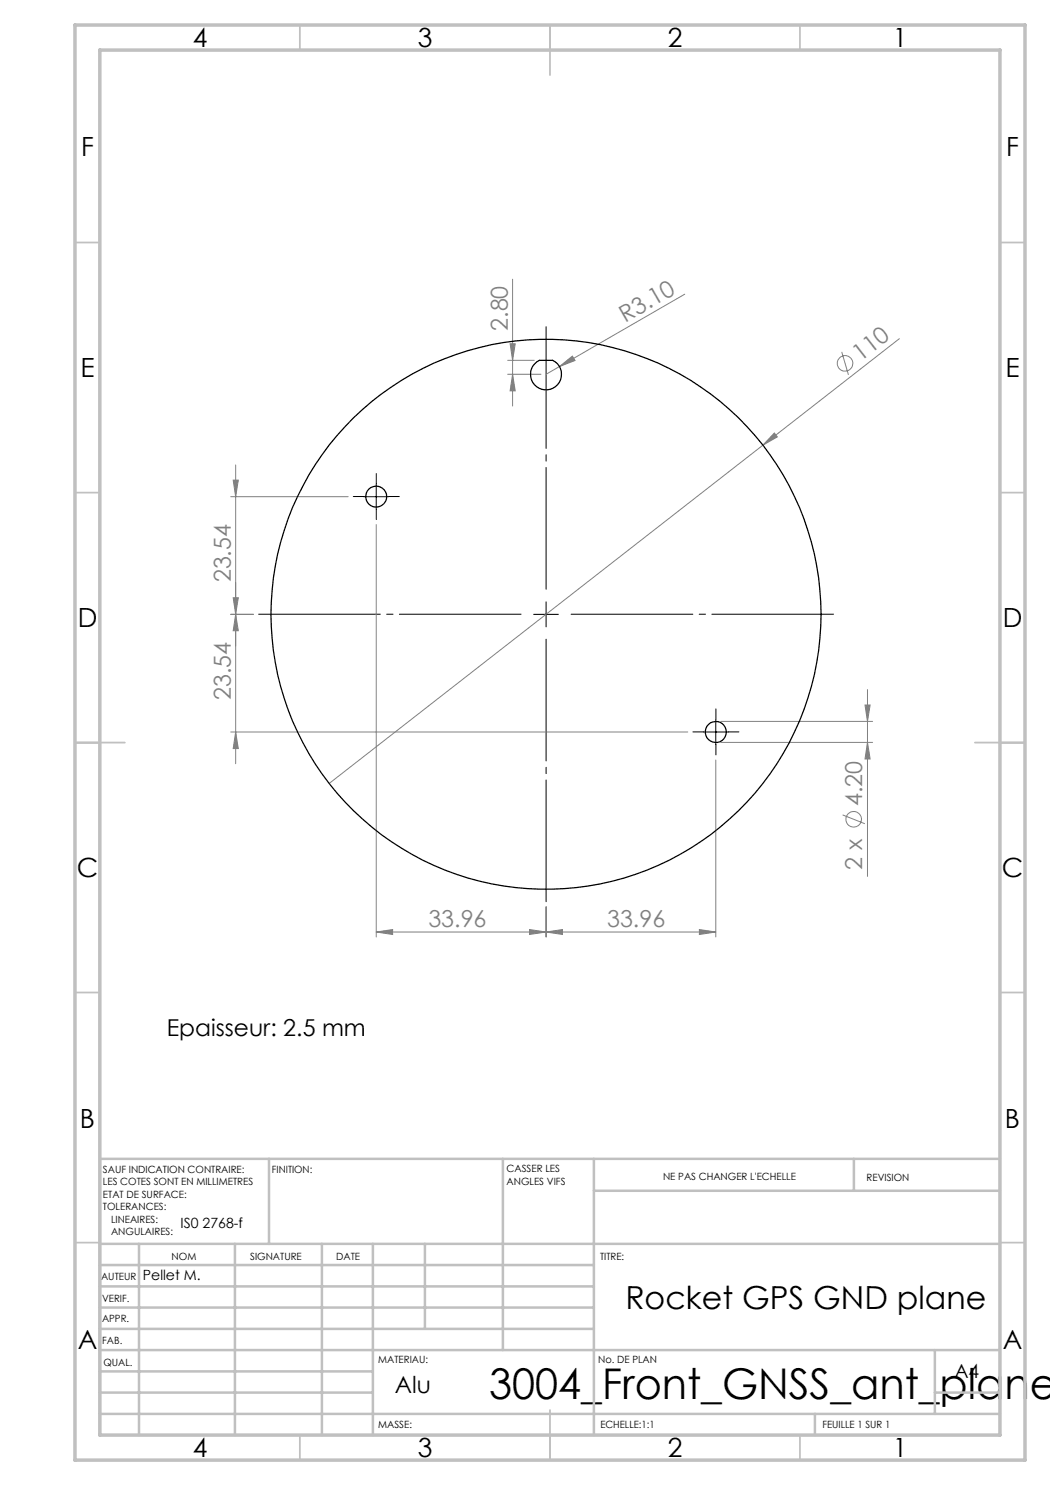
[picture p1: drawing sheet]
<svg xmlns="http://www.w3.org/2000/svg" width="210mm" height="297mm" viewBox="0 0 210 297" stroke-linecap="round" stroke-linejoin="round" font-family="sans-serif">
<g fill="none" stroke="#808080" stroke-width=".2">
<path d="M102.5 55.8v25.4M136.9 58.8l-25 14.5M101.5 72.1h5.4M101.5 74.9h6.7M102 68.8h1l-.5 3.3zM102.5 74.9l.5 3.3h-1zM111.9 73.3l2.6-2.1 .5 .9zM111.9 73.3l-2.7 1.6M168.3 70.4l1.4 4.6M179.9 67.7l-27.3 21.3M46.1 99.3h23.5M46.6 96h1.1l-.6 3.3z"/>
<path d="M47.1 93v59.7M152.6 89l-86.8 67.7M154.9 86.6l.6 .8-2.9 1.6zM46.6 119.6h1.1l-.6 3.3zM75.2 104.9v82.5M47.1 122.9l.6 3.2h-1.1zM50.7 122.9h-4.6M173.5 137.9v37.4M46.1 146.4h91.4M47.1 146.4l.6 3.3h-1.1zM143.2 152v35.4M144.2 144.3h30.3"/>
<path d="M144.2 148.5h30.3M173 141h1l-.5 3.3zM173.5 148.5l.5 3.3h-1zM168.5 163l4.5 1.7M75.2 186.4l3.3-.5v1zM75.2 186.4h68M105.9 185.9l3.3 .5-3.3 .5zM109.2 186.4l3.3-.5v1zM109.2 181.4v6M139.9 185.9l3.3 .5-3.3 .5z"/>
<circle cx="169" cy="72.7" r="1.55"/>
<circle cx="170.7" cy="163.9" r="1.55"/>
</g>
<path d="M109.2 117.8v-52.5M104.2 122.8h-52.5M109.2 127.8v52.5M114.2 122.8h52.5" fill="none" stroke="#000" stroke-width=".2" stroke-dasharray="30.5 1.3 1.3 1.3" stroke-dashoffset="6.1"/>
<path d="M72.8 99.3h-2.1M75.3 96.8v-2.1M77.8 99.3h2.1M75.3 101.8v2.1M140.7 146.4h-2.1M143.2 143.9v-2.1M143.2 148.9v2.1M145.7 146.4h2.1" fill="none" stroke="#000" stroke-width=".2" stroke-dasharray="30.5 1.3 1.3 1.3"/>
<path d="M72.7 99.3h5.1M75.2 96.8v5M106.7 122.9h5M109.2 120.4v5M140.7 146.4h5M143.2 143.9v5" fill="none" stroke="#000" stroke-width=".2"/>
<g fill="none" stroke="#c0c0c0" stroke-width=".35">
<path d="M60 5v5M110 5v10M160 5v5M15 48.5h5M200 48.5h5M15 98.5h5M200 98.5h5M15 148.5h10M195 148.5h10M15 198.5h5M200 198.5h5M15 248.5h5"/>
<path d="M200 248.5h5M60 287v5M110 282v10M160 287v5"/>
</g>
<g fill="none" stroke="#c0c0c0" stroke-width=".5">
<path d="M53.8 231.8v17M100.6 231.8v38.2M118.8 231.8v55.2M118.8 238.2h81.2M170.8 231.8v6.4M200 231.8h-180v55.2M20 248.8h180M20 257.3h98.8M20 253h98.8M27.8 248.8v38.2M47 248.8v38.2M64.4 248.8v38.2"/>
<path d="M74.6 248.8v38.2M85 248.8v17M20 265.8h98.8M20 261.5h98.8M20 278.5h54.6M20 274.3h54.6M20 270h180M187 278.5h13M187 270v12.8M20 282.8h180M163 282.8v4.2"/>
</g>
<path d="M15 5h190v287h-190zM20 10h180v277h-180z" fill="none" stroke="#c0c0c0" stroke-width=".7"/>
<g fill="#808080">
<path d="M111.9 73.3l2.6-2.1 .5 .9z"/>
<path d="M154.9 86.6l.6 .8-2.9 1.6z"/>
<path d="M109.2 186.4l3.3-.5v1zM139.9 185.9l3.3 .5-3.3 .5zM75.2 186.4l3.3-.5v1zM105.9 185.9l3.3 .5-3.3 .5z"/>
<path d="M47.1 146.4l.6 3.3h-1.1zM46.6 119.6h1.1l-.6 3.3z"/>
<path d="M173 141h1l-.5 3.3zM173.5 148.5l.5 3.3h-1zM102 68.8h1l-.5 3.3zM102.5 74.9l.5 3.3h-1zM46.6 96h1.1l-.6 3.3zM47.1 122.9l.6 3.2h-1.1z"/>
</g>
<g fill="none" stroke="#000" stroke-width=".25">
<path d="M107 72.7l.9-.6h2.6a3.1 3.1 0 0 1 1.4 4.4 3.1 3.1 0 0 1-4.6 .8 3.1 3.1 0 0 1-.3-4.6z"/>
<circle cx="75.2" cy="99.3" r="2.1"/>
<circle cx="109.2" cy="122.8" r="55"/>
<circle cx="143.2" cy="146.4" r="2.11"/>
</g>
<text font-size="8.5" x="97.9" y="279.7">3004_Front_GNSS_ant_plane</text>
<text font-size="6.3" x="125.1" y="261.8">Rocket GPS GND plane</text>
<g font-size="5.3">
<text x="38.5" y="9.5">4</text>
<text x="83.5" y="9.5">3</text>
<text x="133.6" y="9.5">2</text>
<text x="178.6" y="9.5">1</text>
<text x="16.2" y="31.2">F</text>
<text x="201.2" y="31.2">F</text>
<text x="16.1" y="75.5">E</text>
<text x="201.1" y="75.5">E</text>
<text x="15.5" y="125.5">D</text>
<text x="200.5" y="125.5">D</text>
<text x="15.4" y="175.5">C</text>
<text x="200.4" y="175.5">C</text>
<text x="16" y="225.5">B</text>
<text x="201" y="225.5">B</text>
<text x="15.5" y="269.7">A</text>
<text x="200.5" y="269.7">A</text>
<text x="38.5" y="291.5">4</text>
<text x="83.5" y="291.5">3</text>
<text x="133.6" y="291.5">2</text>
<text x="178.6" y="291.5">1</text>
</g>
<g font-size="4.7" fill="#808080">
<text x="125" y="64.6" transform="rotate(-30 125 64.6)">R3.10</text>
<text x="101.5" y="66.2" transform="rotate(-90 101.5 66.2)">2.80</text>
<text x="172.1" y="72.4" transform="rotate(-38 172.1 72.4)">110</text>
<text x="46.2" y="116.5" transform="rotate(-90 46.2 116.5)">23.54</text>
<text x="46.2" y="140" transform="rotate(-90 46.2 140)">23.54</text>
<text x="172.5" y="161.3" transform="rotate(-90 172.5 161.3)">4.20</text>
<text x="172.5" y="174" transform="rotate(-90 172.5 174)">2 x</text>
<text x="85.7" y="185.4">33.96</text>
<text x="121.4" y="185.4">33.96</text>
</g>
<g font-size="4.7">
<text x="33.4" y="207.2">Epaisseur: 2.5 mm</text>
<text x="79" y="278.6">Alu</text>
</g>
<text font-size="3.9" x="190.9" y="275.5">A4</text>
<g font-size="2.8">
<text x="36.1" y="245.6">IS0 2768-f</text>
<text x="28.6" y="256">Pellet M.</text>
</g>
<g font-size="2">
<text x="20.6" y="234.6">SAUF INDICATION CONTRAIRE:</text>
<text x="20.6" y="237.1">LES COTES SONT EN MILLIMETRES</text>
<text x="20.6" y="239.6">ETAT DE SURFACE:</text>
<text x="54.4" y="234.6">FINITION:</text>
<text x="101.3" y="234.5">CASSER LES</text>
<text x="101.3" y="237">ANGLES VIFS</text>
<text x="132.6" y="236">NE PAS CHANGER L'ECHELLE</text>
<text x="173.3" y="236.2">REVISION</text>
<text x="20.6" y="242.1">TOLERANCES:</text>
<text x="22.2" y="244.6">LINEAIRES:</text>
<text x="22.2" y="247.1">ANGULAIRES:</text>
<text x="34.3" y="252">NOM</text>
<text x="50" y="251.9">SIGNATURE</text>
<text x="67.2" y="251.9">DATE</text>
<text x="120" y="251.9">TITRE:</text>
<text x="20.2" y="256.1">AUTEUR</text>
<text x="20.4" y="260.3">VERIF.</text>
<text x="20.4" y="264.4">APPR.</text>
<text x="20.5" y="268.8">FAB.</text>
<text x="20.7" y="273.1">QUAL.</text>
<text x="75.7" y="272.5">MATERIAU:</text>
<text x="119.6" y="272.5">No. DE PLAN</text>
<text x="75.6" y="285.5">MASSE:</text>
<text x="120.1" y="285.6">ECHELLE:1:1</text>
<text x="164.5" y="285.6">FEUILLE 1 SUR 1</text>
</g>
</svg>
